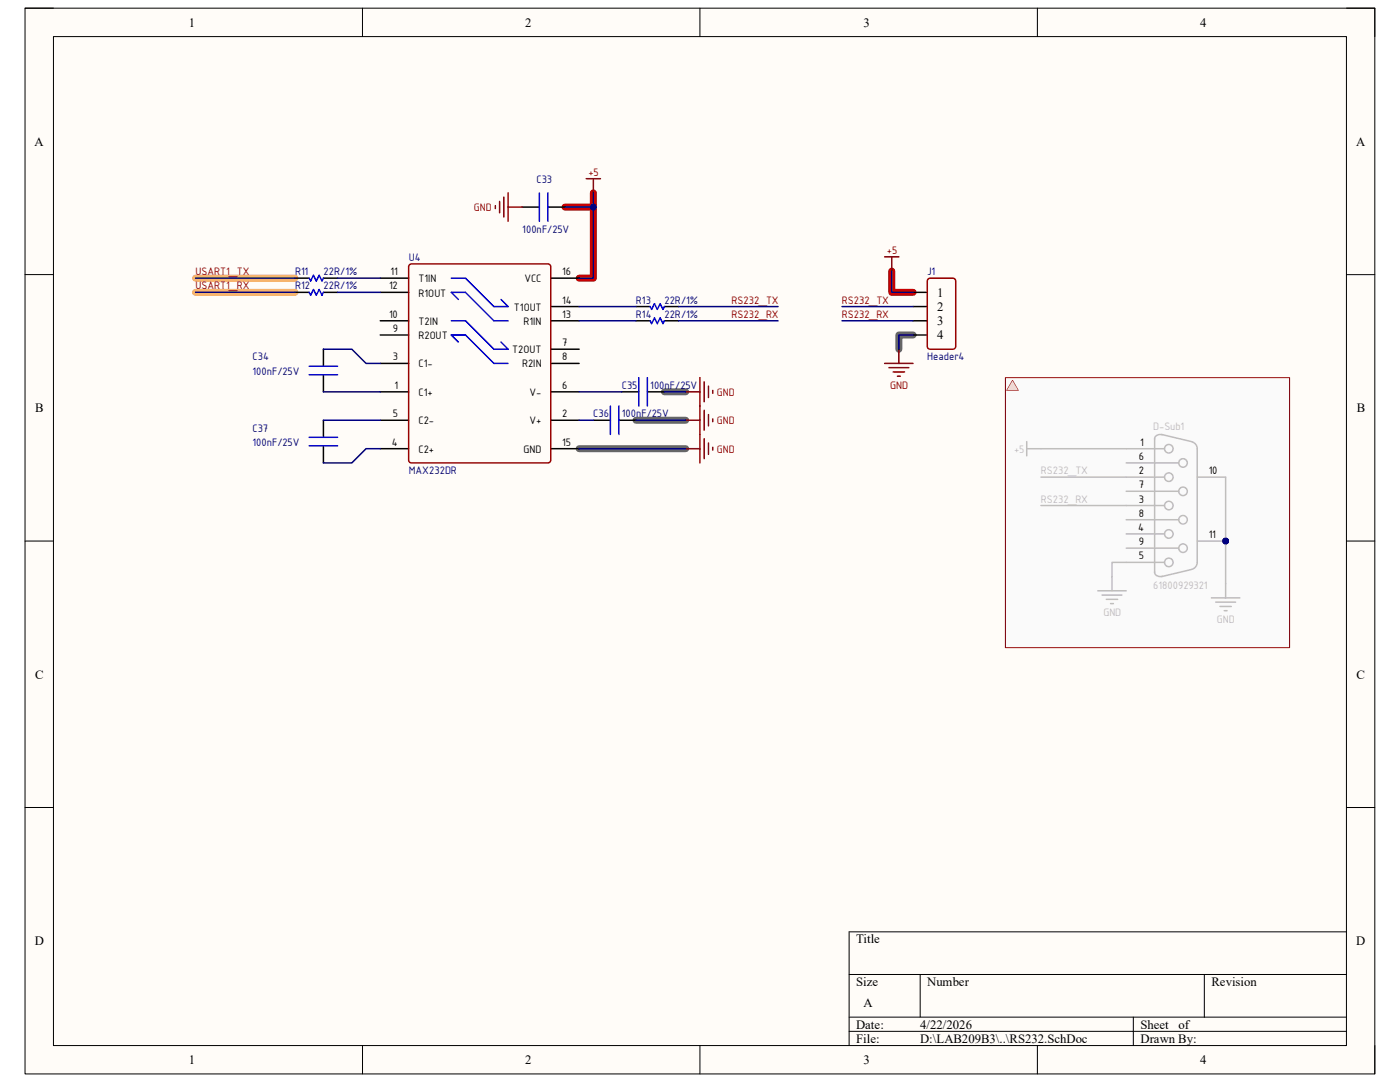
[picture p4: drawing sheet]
<svg xmlns="http://www.w3.org/2000/svg" width="279mm" height="216mm" viewBox="0 0 279 216" stroke-linecap="round" stroke-linejoin="round" font-family="sans-serif">
<path d="M5 1.6h269.4v212.7h-269.4z" fill-rule="evenodd" fill="#fffcf8"/>
<path d="M5 1.6h269.4v212.7h-269.4z" fill="none" stroke="#000" stroke-width=".2"/>
<path d="M10.7 7.3h258v201.3h-258z" fill-rule="evenodd" fill="#fffcf8"/>
<g fill="none" stroke="#000" stroke-width=".2">
<path d="M5 1.6h5.7M10.7 7.3h258v201.3h-258zM72.3 1.6v5.7M139.7 1.6v5.7M207 1.6v5.7M268.7 1.6h5.7v5.7M5 54.8h5.7M268.7 54.8h5.7M5 108h5.7M268.7 108h5.7M5 161.1h5.7M268.7 161.1h5.7"/>
<path d="M169.5 194.4h99.2M183.6 194.4v8.6M240.3 194.4v8.6M268.7 185.9h-99.2v22.7M72.3 208.6v5.7M139.7 208.6v5.7M169.5 203h99.2M169.5 205.8h99.2M207 208.6v5.7M226.2 203v5.6M274.4 208.6v5.7"/>
</g>
<path d="M132.6 78.2h4.2M182.2 66.8h-2.8v2.9M115.6 89.5h21.2M126.9 83.9h9.9" fill="none" stroke="#666" stroke-width="1.4"/>
<path d="M118.4 38.5v17h-2.8M112.7 41.3h5.7M178 54.1v4.2h4.2" fill="none" stroke="#c00" stroke-width="1.4"/>
<path d="M39 58.3h19.9M39 55.5h19.9" fill="none" stroke="#f6b26b" stroke-width="1.4"/>
<path d="M200.6 75.4h56.8v53.8h-56.8z" fill-rule="evenodd" fill="#fafafa"/>
<g fill="none" stroke="#000" stroke-width=".3">
<path d="M75.9 55.5h5.7M75.9 58.3h5.7M104.2 41.3h3.4M109.3 41.3h3.4M109.9 55.5h5.7M64.5 69.7v3.4M64.5 74.8v3.4M75.9 78.2h5.7M75.9 72.5h5.7M75.9 66.8h5.7M75.9 64h5.7M109.9 78.2h5.7"/>
<path d="M109.9 72.5h5.7M109.9 69.7h5.7M109.9 64h5.7M109.9 61.2h5.7M124.1 78.2h3.4M126.9 64h2.9M126.9 61.2h2.9M129.2 78.2h3.4M132.6 64h2.8M132.6 61.2h2.8M64.5 83.9v3.4M64.5 89v3.4"/>
<path d="M75.9 89.5h5.7M75.9 83.9h5.7M109.9 83.9h5.7M109.9 89.5h5.7M118.4 83.9h3.4M123.5 83.9h3.4"/>
</g>
<path d="M81.8 52.7h27.5l.5 .2 .1 38.9-.3 .5-27.5 .1-.5-.3v-38.9z" fill="none" stroke="#980000" stroke-width=".3"/>
<g fill="none" stroke="#00f" stroke-width=".3">
<path d="M107.6 38.5v5.7M109.3 38.5v5.7M90.1 55.5h2.8l5.7 5.7h2.8l-1.4-1.4M91.5 59.8l-1.4-1.5h2.8l5.7 5.7h2.8M61.7 73.1h5.7M61.7 74.8h5.7M90.1 64h2.8l5.7 5.7h2.8l-1.4-1.4M91.5 68.3l-1.4-1.5h2.8l5.7 5.7h2.8M127.5 75.4v5.6M129.2 75.4v5.6M129.8 61.2l.2 .5 .6-1.1 .6 1.1 .5-1.1 .6 1.1 .3-.5M129.8 64l.2 .6 .6-1.2 .6 1.2 .5-1.2 .6 1.2 .3-.6"/>
<path d="M61.7 87.3h5.7M61.7 89h5.7M121.8 81v5.7M123.5 81v5.7"/>
</g>
<g fill="none" stroke="#800000" stroke-width=".3">
<path d="M100.6 39.3v4M101.4 38.5v5.7M117 35.7h2.8M118.4 35.7v2.8M98.9 41v.6M99.7 40.2v2.3M101.4 41.3h2.8M136.8 78.2h2.9M139.7 75.4v17M140.5 76.2v4M141.4 77.1v2.2M142.2 77.9v.6"/>
<path d="M136.8 83.9h2.9M136.8 89.5h2.9M140.5 81.9v3.9M140.5 87.5v4M141.4 82.7v2.3M141.4 88.4v2.3M142.2 83.6v.5M142.2 89.2v.6"/>
</g>
<path d="M241.8 119.3h5.6M244.6 116.5v2.8M242.6 120.2h4M243.5 121h2.2M244.3 121.9h.6" fill="none" stroke="#bfbebc" stroke-width=".3"/>
<circle cx="244.6" cy="108" r=".57" fill="#000080"/>
<circle cx="244.6" cy="108" r=".57" fill="none" stroke="#000080" stroke-width=".2"/>
<g fill="none" stroke="#bfbebc" stroke-width=".3">
<path d="M224.8 95.2h7.6M224.8 89.5h7.6M224.8 92.4h10.4M224.8 98h10.4M230.4 89.5v22.7M238.9 95.2h5.7M224.8 100.9h7.6M224.8 106.5h7.6M224.8 112.2h7.6M224.8 103.7h10.4M224.8 109.4h10.4M238.9 108h5.7"/>
<circle cx="233.3" cy="89.5" r=".85"/>
<circle cx="233.3" cy="95.2" r=".85"/>
<circle cx="236.1" cy="98" r=".85"/>
<circle cx="236.1" cy="92.4" r=".85"/>
<circle cx="233.3" cy="112.2" r=".85"/>
<circle cx="233.3" cy="100.9" r=".85"/>
<circle cx="233.3" cy="106.5" r=".85"/>
<circle cx="236.1" cy="103.7" r=".85"/>
<circle cx="236.1" cy="109.4" r=".85"/>
</g>
<circle cx="244.6" cy="108" r=".57" fill="#000080"/>
<circle cx="244.6" cy="108" r=".57" fill="none" stroke="#000080" stroke-width=".2"/>
<g fill="none" stroke="#bfbebc" stroke-width=".3">
<path d="M204.9 88.1v2.9M204.9 89.5h2.8M230.4 87.5v2M231.8 86.7l6 1.4M232 86.8a1.11 1.11 0 0 0-1.6 .8M237.9 88.2a1.42 1.42 0 0 1 1 1.3v22.7a1.4 1.4 0 0 1-1 1.4M219.1 117.9h5.7M219.9 118.7h4M220.8 119.6h2.3M221.9 115.1v2.8M230.4 114.1a1.12 1.12 0 0 0 1.6 .9M230.4 112.2v2"/>
<path d="M237.8 113.6l-6 1.5M221.6 120.4h.6"/>
</g>
<path d="M176.6 51.3h2.8M178 51.3v2.8M176.6 72.5h5.6M177.4 73.4h4M178.3 74.2h2.2M179.1 75.1h.6M179.4 69.7v2.8" fill="none" stroke="#800000" stroke-width=".3"/>
<path d="M58.9 58.3h2.8M58.9 55.5h2.8M64.5 58.3h2.9M64.5 55.5h2.9M182.2 58.3h2.9M182.2 61.2h2.9M182.2 64h2.9M182.2 66.8h2.9" fill="none" stroke="#000" stroke-width=".3"/>
<path d="M185.1 55.8l.5-.3h4.6l.5 .3v13.3l-.2 .5-4.9 .1-.5-.3z" fill="none" stroke="#980000" stroke-width=".3"/>
<path d="M61.7 55.5l.3 .6 .6-1.2 .5 1.2 .6-1.2 .6 1.2 .2-.6M61.7 58.3l.3 .6 .6-1.1 .5 1.1 .6-1.1 .6 1.1 .2-.6" fill="none" stroke="#00f" stroke-width=".3"/>
<path d="M118.4 38.5v17h-2.8M64.5 69.7h5.7l2.8 2.8h2.9M64.5 78.2h11.4M115.6 78.2h8.5M64.5 83.9h11.4M75.9 89.5h-2.8l-2.9 2.9h-5.7M115.6 83.9h2.8M115.6 89.5h21.2" fill="none" stroke="#000080" stroke-width=".3"/>
<circle cx="118.4" cy="41.3" r=".57" fill="#000080"/>
<circle cx="118.4" cy="41.3" r=".57" fill="none" stroke="#000080" stroke-width=".2"/>
<path d="M112.7 41.3h5.7" fill="none" stroke="#000080" stroke-width=".3"/>
<circle cx="118.4" cy="41.3" r=".57" fill="#000080"/>
<circle cx="118.4" cy="41.3" r=".57" fill="none" stroke="#000080" stroke-width=".2"/>
<path d="M115.6 61.2h11.3M115.6 64h11.3M132.6 78.2h4.2M135.4 61.2h19.9M135.4 64h19.9M168 61.2h14.2M168 64h14.2M182.2 66.8h-2.8v2.9M126.9 83.9h9.9" fill="none" stroke="#000080" stroke-width=".3"/>
<path d="M244.6 95.2v21.3" fill="none" stroke="#bfbebc" stroke-width=".3"/>
<circle cx="244.6" cy="108" r=".57" fill="#000080"/>
<circle cx="244.6" cy="108" r=".57" fill="none" stroke="#000080" stroke-width=".2"/>
<path d="M207.7 95.2h17.1M207.7 89.5h17.1M207.7 100.9h17.1M224.8 112.2h-2.9v2.9" fill="none" stroke="#bfbebc" stroke-width=".3"/>
<path d="M39 58.3h19.9M39 55.5h19.9M67.4 58.3h8.5M67.4 55.5h8.5M178 54.1v4.2h4.2" fill="none" stroke="#000080" stroke-width=".3"/>
<path d="M200.6 75.4h56.8v53.8h-56.8z" fill="none" stroke="#800000" stroke-width=".2"/>
<path d="M202.1 75.9l1.1 2h-2.3z" fill="none" stroke="#900" stroke-width=".2"/>
<path d="M202.1 75.9l1.1 2h-2.3z" fill="#fec8c8"/>
<g font-size="2.5">
<text x="37.7" y="5.3">1</text>
<text x="104.8" y="5.3">2</text>
<text x="172.3" y="5.3">3</text>
<text x="239.5" y="5.3">4</text>
<text x="6.9" y="29.1">A</text>
<text x="270.6" y="29.1">A</text>
<text x="187" y="59.2">1</text>
<text x="187" y="62.1">2</text>
<text x="187" y="64.9">3</text>
<text x="187" y="67.7">4</text>
<text x="7" y="82.3">B</text>
<text x="270.8" y="82.3">B</text>
<text x="7" y="135.4">C</text>
<text x="270.7" y="135.4">C</text>
<text x="6.9" y="188.6">D</text>
<text x="170.9" y="188.2">Title</text>
<text x="270.7" y="188.6">D</text>
<text x="170.9" y="196.7">Size</text>
<text x="185" y="196.7">Number</text>
<text x="241.8" y="196.7">Revision</text>
<text x="172.3" y="201">A</text>
<text x="170.9" y="205.2">Date:</text>
<text x="170.9" y="208.1">File:</text>
<text x="183.6" y="205.2">4/22/2026</text>
<text x="183.7" y="208.1">D:\LAB209B3\..\RS232.SchDoc</text>
<text x="227.6" y="205.2">Sheet</text>
<text x="227.6" y="208.1">Drawn By:</text>
<text x="235.2" y="205.2">of</text>
<text x="37.7" y="212.3">1</text>
<text x="104.8" y="212.3">2</text>
<text x="172.3" y="212.3">3</text>
<text x="239.5" y="212.3">4</text>
</g>
<g font-size="2.3" fill="#800000">
<text x="117.4" y="35.1">+5</text>
<text x="94.6" y="42.2">GND</text>
<text x="177" y="50.7">+5</text>
<text x="39" y="54.9">USART1_TX</text>
<text x="39" y="57.7">USART1_RX</text>
<text x="146" y="60.6">RS232_TX</text>
<text x="146" y="63.4">RS232_RX</text>
<text x="168" y="60.6">RS232_TX</text>
<text x="168" y="63.4">RS232_RX</text>
<text x="177.7" y="77.6">GND</text>
<text x="143.1" y="79">GND</text>
<text x="143.1" y="84.7">GND</text>
<text x="143.1" y="90.3">GND</text>
</g>
<g font-size="2.3" fill="#000080">
<text x="107.1" y="36.5">C33</text>
<text x="104.2" y="46.4">100nF/25V</text>
<text x="81.6" y="52.1">U4</text>
<text x="58.9" y="54.9">R11</text>
<text x="58.9" y="57.7">R12</text>
<text x="64.6" y="54.9">22R/1%</text>
<text x="64.6" y="57.7">22R/1%</text>
<text x="185" y="54.9">J1</text>
<text x="126.9" y="60.6">R13</text>
<text x="126.9" y="63.4">R14</text>
<text x="132.6" y="60.6">22R/1%</text>
<text x="132.6" y="63.4">22R/1%</text>
<text x="50.4" y="71.9">C34</text>
<text x="185" y="71.9">Header4</text>
<text x="50.4" y="74.8">100nF/25V</text>
<text x="124.1" y="77.6">C35</text>
<text x="129.8" y="77.6">100nF/25V</text>
<text x="118.4" y="83.3">C36</text>
<text x="124.1" y="83.3">100nF/25V</text>
<text x="50.4" y="86.1">C37</text>
<text x="50.4" y="88.9">100nF/25V</text>
<text x="81.6" y="94.6">MAX232DR</text>
</g>
<g font-size="2.3">
<text x="77.6" y="57.7">12</text>
<text x="77.9" y="54.9">11</text>
<text x="83.5" y="56.3">T1IN</text>
<text x="83.5" y="59.2">R1OUT</text>
<text x="104.6" y="56.3">VCC</text>
<text x="112.2" y="54.9">16</text>
<text x="77.6" y="63.4">10</text>
<text x="83.5" y="64.9">T2IN</text>
<text x="102.6" y="62">T1OUT</text>
<text x="104.5" y="64.9">R1IN</text>
<text x="112.2" y="63.4">13</text>
<text x="112.2" y="60.6">14</text>
<text x="78.4" y="71.9">3</text>
<text x="78.4" y="66.3">9</text>
<text x="83.5" y="67.7">R2OUT</text>
<text x="102.2" y="70.5">T2OUT</text>
<text x="112.2" y="69.1">7</text>
<text x="112.2" y="71.9">8</text>
<text x="78.7" y="77.6">1</text>
<text x="83.5" y="73.3">C1-</text>
<text x="104.2" y="73.3">R2IN</text>
<text x="112.2" y="77.6">6</text>
<text x="78.4" y="83.3">5</text>
<text x="83.5" y="79">C1+</text>
<text x="105.7" y="79">V-</text>
<text x="112.2" y="83.3">2</text>
<text x="78.2" y="88.9">4</text>
<text x="83.5" y="84.7">C2-</text>
<text x="105.7" y="84.7">V+</text>
<text x="112.2" y="88.9">15</text>
<text x="227.5" y="88.9">1</text>
<text x="83.5" y="90.3">C2+</text>
<text x="104.5" y="90.3">GND</text>
<text x="227.2" y="94.6">2</text>
<text x="227.2" y="91.8">6</text>
<text x="241.2" y="94.6">10</text>
<text x="227.2" y="100.3">3</text>
<text x="227.2" y="97.5">7</text>
<text x="227.1" y="106">4</text>
<text x="227.2" y="103.1">8</text>
<text x="241.2" y="107.4">11</text>
<text x="227.2" y="111.6">5</text>
<text x="227.2" y="108.8">9</text>
</g>
<g font-size="2.3" fill="#bfbebc">
<text x="230.1" y="85.8">D-Sub1</text>
<text x="202.4" y="90.3">+5</text>
<text x="207.7" y="94.6">RS232_TX</text>
<text x="207.7" y="100.3">RS232_RX</text>
<text x="230.1" y="117.6">61800929321</text>
<text x="220.2" y="123">GND</text>
<text x="242.9" y="124.4">GND</text>
</g>
</svg>
